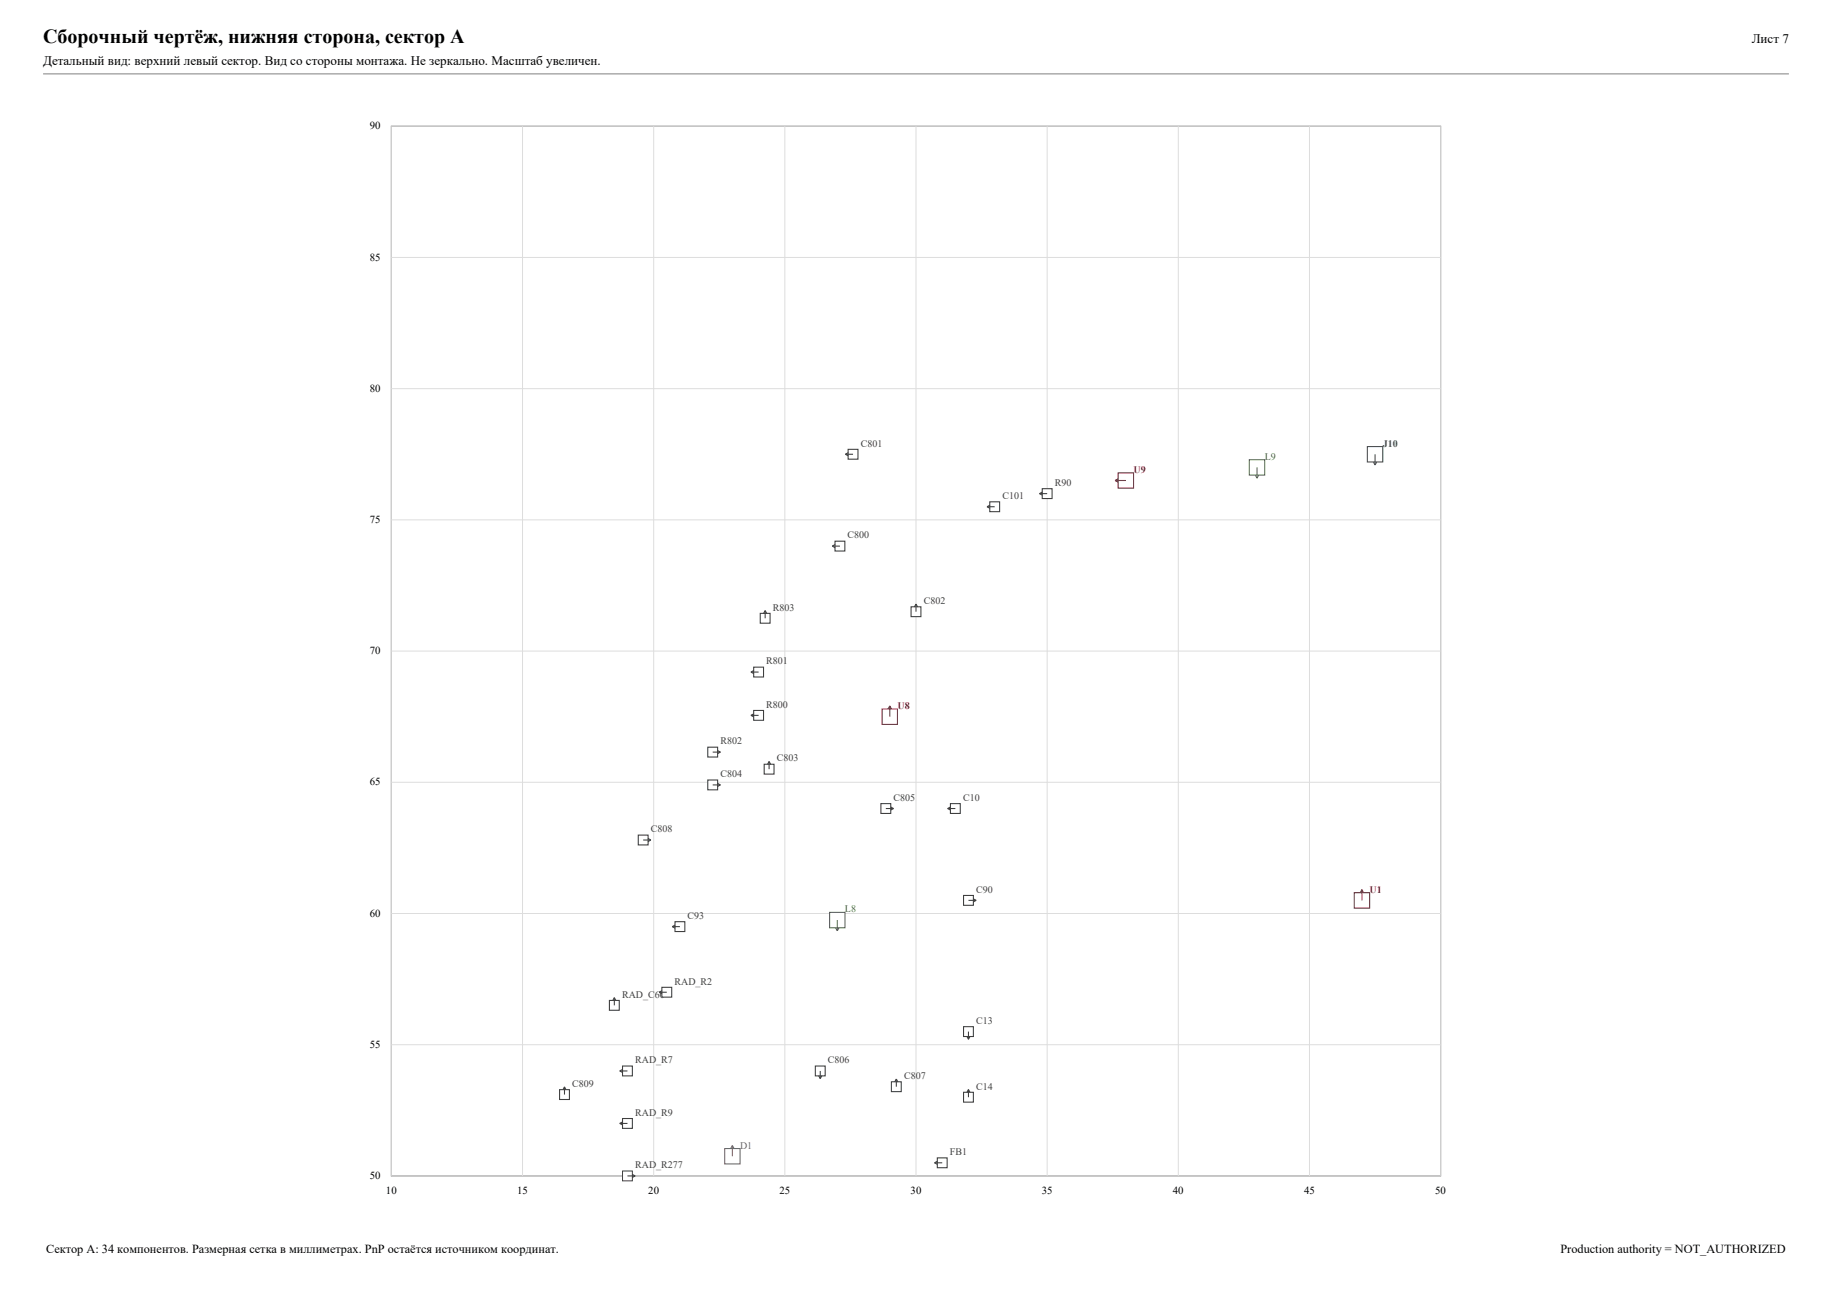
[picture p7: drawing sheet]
<svg xmlns="http://www.w3.org/2000/svg" width="420mm" height="297mm" viewBox="0 0 420 297" stroke-linecap="round" stroke-linejoin="round" font-family="sans-serif">
<path d="M9.9 16.9h400.2" fill="none" stroke="#808080" stroke-width=".23"/>
<path d="M89.7 28.9h240.6v240.6h-240.6z" fill="none" stroke="#606060" stroke-width=".23"/>
<g fill="none" stroke="#ddd" stroke-width=".23">
<path d="M89.7 28.9h240.6v240.6h-240.6zM119.8 28.9v240.6M149.9 28.9v240.6M179.9 28.9v240.6M210 28.9v240.6M240.1 28.9v240.6M270.1 28.9v240.6M300.2 28.9v240.6M89.7 59h240.6M89.7 89.1h240.6M89.7 119.1h240.6M89.7 149.2h240.6"/>
<path d="M89.7 179.3h240.6M89.7 209.3h240.6M89.7 239.4h240.6"/>
</g>
<path d="M142.7 268.4h2.3v2.2h-2.3z" fill-rule="evenodd" fill="#fff" stroke="#404040" stroke-width=".23"/>
<path d="M143.8 269.5h1.8M144.9 269.1l.7 .4M145.6 269.5l-.7 .4" fill="none" stroke="#404040" stroke-width=".25"/>
<path d="M214.9 265.3h2.2v2.3h-2.2z" fill-rule="evenodd" fill="#fff" stroke="#404040" stroke-width=".25"/>
<path d="M214.2 266.5h1.8M214.2 266.5l.7 .3M214.9 266.1l-.7 .4" fill="none" stroke="#404040" stroke-width=".25"/>
<path d="M166.1 263.2h3.6v3.5h-3.6z" fill-rule="evenodd" fill="#fff" stroke="#7030a0" stroke-width=".25"/>
<path d="M167.9 262.5v2.5M167.9 262.5l-.4 .7M167.9 262.5l.4 .7" fill="none" stroke="#7030a0" stroke-width=".25"/>
<path d="M142.7 256.3h2.3v2.3h-2.3z" fill-rule="evenodd" fill="#fff" stroke="#404040" stroke-width=".25"/>
<path d="M142.1 257.5h1.7M142.1 257.5l.7 .3M142.8 257.1l-.7 .4" fill="none" stroke="#404040" stroke-width=".25"/>
<path d="M220.9 250.3h2.3v2.3h-2.3z" fill-rule="evenodd" fill="#fff" stroke="#404040" stroke-width=".25"/>
<path d="M222 249.7v1.7M222 249.7l-.3 .7M222 249.7l.4 .7" fill="none" stroke="#404040" stroke-width=".25"/>
<path d="M128.3 249.7h2.2v2.3h-2.2z" fill-rule="evenodd" fill="#fff" stroke="#404040" stroke-width=".25"/>
<path d="M129.4 249.1v1.7M129.4 249.1l-.4 .7M129.4 249.1l.4 .7" fill="none" stroke="#404040" stroke-width=".25"/>
<path d="M204.4 247.9h2.2v2.3h-2.2z" fill-rule="evenodd" fill="#fff" stroke="#404040" stroke-width=".25"/>
<path d="M205.5 247.3v1.7M205.5 247.3l-.4 .7M205.5 247.3l.4 .7" fill="none" stroke="#404040" stroke-width=".25"/>
<path d="M142.7 244.3h2.3v2.3h-2.3z" fill-rule="evenodd" fill="#fff" stroke="#404040" stroke-width=".25"/>
<path d="M142.1 245.4h1.7M142.1 245.4l.7 .4M142.8 245.1l-.7 .3" fill="none" stroke="#404040" stroke-width=".25"/>
<path d="M186.9 244.3h2.3v2.3h-2.3z" fill-rule="evenodd" fill="#fff" stroke="#404040" stroke-width=".25"/>
<path d="M187.7 246.5l.3 .7M188 245.4v1.8M188.4 246.5l-.4 .7" fill="none" stroke="#404040" stroke-width=".25"/>
<path d="M220.9 235.3h2.3v2.2h-2.3z" fill-rule="evenodd" fill="#fff" stroke="#404040" stroke-width=".25"/>
<path d="M221.7 237.5l.3 .7M222 236.4v1.8M222.4 237.5l-.4 .7" fill="none" stroke="#404040" stroke-width=".25"/>
<path d="M139.7 229.3h2.3v2.2h-2.3z" fill-rule="evenodd" fill="#fff" stroke="#404040" stroke-width=".25"/>
<path d="M140.8 228.6v1.8M140.8 228.6l-.3 .7M140.8 228.6l.4 .7" fill="none" stroke="#404040" stroke-width=".25"/>
<path d="M151.7 226.3h2.3v2.2h-2.3z" fill-rule="evenodd" fill="#fff" stroke="#404040" stroke-width=".25"/>
<path d="M151.1 227.4h1.8M151.1 227.4l.7 .4M151.8 227l-.7 .4" fill="none" stroke="#404040" stroke-width=".25"/>
<path d="M154.7 211.2h2.3v2.3h-2.3z" fill-rule="evenodd" fill="#fff" stroke="#404040" stroke-width=".25"/>
<path d="M154.1 212.4h1.8M154.1 212.4l.7 .3M154.8 212l-.7 .4" fill="none" stroke="#404040" stroke-width=".25"/>
<path d="M190.2 209.1h3.5v3.5h-3.5z" fill-rule="evenodd" fill="#fff" stroke="#548235" stroke-width=".25"/>
<path d="M191.6 212.6l.4 .7M192 210.8v2.5M192.3 212.6l-.3 .7" fill="none" stroke="#548235" stroke-width=".25"/>
<path d="M220.9 205.2h2.3v2.3h-2.3z" fill-rule="evenodd" fill="#fff" stroke="#404040" stroke-width=".25"/>
<path d="M222 206.3h1.8M223.1 206l.7 .3M223.8 206.3l-.7 .4" fill="none" stroke="#404040" stroke-width=".25"/>
<path d="M310.5 204.6h3.5v3.5h-3.5z" fill-rule="evenodd" fill="#fff" stroke="#a61c1c" stroke-width=".25"/>
<path d="M312.2 203.9v2.4M312.2 203.9l-.3 .6M312.2 203.9l.4 .6" fill="none" stroke="#a61c1c" stroke-width=".25"/>
<path d="M146.3 191.4h2.3v2.2h-2.3z" fill-rule="evenodd" fill="#fff" stroke="#404040" stroke-width=".25"/>
<path d="M147.5 192.5h1.7M148.5 192.1l.7 .4M149.2 192.5l-.7 .4" fill="none" stroke="#404040" stroke-width=".25"/>
<path d="M202 184.2h2.2v2.2h-2.2z" fill-rule="evenodd" fill="#fff" stroke="#404040" stroke-width=".25"/>
<path d="M203.1 185.3h1.7M204.2 184.9l.6 .4M204.8 185.3l-.6 .4" fill="none" stroke="#404040" stroke-width=".25"/>
<path d="M217.9 184.2h2.2v2.2h-2.2z" fill-rule="evenodd" fill="#fff" stroke="#404040" stroke-width=".25"/>
<path d="M217.3 185.3h1.7M217.3 185.3l.6 .4M217.9 184.9l-.6 .4" fill="none" stroke="#404040" stroke-width=".25"/>
<path d="M162.3 178.7h2.2v2.3h-2.2z" fill-rule="evenodd" fill="#fff" stroke="#404040" stroke-width=".25"/>
<path d="M163.4 179.9h1.8M164.5 179.5l.7 .4M165.2 179.9l-.7 .3" fill="none" stroke="#404040" stroke-width=".25"/>
<path d="M175.2 175.1h2.3v2.3h-2.3z" fill-rule="evenodd" fill="#fff" stroke="#404040" stroke-width=".25"/>
<path d="M176.3 174.5v1.8M176.3 174.5l-.3 .7M176.3 174.5l.4 .7" fill="none" stroke="#404040" stroke-width=".25"/>
<path d="M162.3 171.2h2.2v2.3h-2.2z" fill-rule="evenodd" fill="#fff" stroke="#404040" stroke-width=".25"/>
<path d="M163.4 172.4h1.8M164.5 172l.7 .4M165.2 172.4l-.7 .3" fill="none" stroke="#404040" stroke-width=".25"/>
<path d="M202.2 162.5h3.5v3.5h-3.5z" fill-rule="evenodd" fill="#fff" stroke="#a61c1c" stroke-width=".25"/>
<path d="M204 161.8v2.4M204 161.8l-.4 .7M204 161.8l.4 .7" fill="none" stroke="#a61c1c" stroke-width=".25"/>
<path d="M172.8 162.8h2.2v2.3h-2.2z" fill-rule="evenodd" fill="#fff" stroke="#404040" stroke-width=".25"/>
<path d="M172.2 163.9h1.7M172.2 163.9l.6 .4M172.8 163.6l-.6 .3" fill="none" stroke="#404040" stroke-width=".25"/>
<path d="M172.8 152.9h2.2v2.2h-2.2z" fill-rule="evenodd" fill="#fff" stroke="#404040" stroke-width=".25"/>
<path d="M172.2 154h1.7M172.2 154l.6 .4M172.8 153.6l-.6 .4" fill="none" stroke="#404040" stroke-width=".25"/>
<path d="M174.3 140.6h2.2v2.2h-2.2z" fill-rule="evenodd" fill="#fff" stroke="#404040" stroke-width=".25"/>
<path d="M175.4 139.9v1.8M175.4 139.9l-.4 .7M175.4 139.9l.4 .7" fill="none" stroke="#404040" stroke-width=".25"/>
<path d="M208.9 139.1h2.2v2.2h-2.2z" fill-rule="evenodd" fill="#fff" stroke="#404040" stroke-width=".25"/>
<path d="M210 138.4v1.8M210 138.4l-.4 .7M210 138.4l.4 .7" fill="none" stroke="#404040" stroke-width=".25"/>
<path d="M191.4 124h2.3v2.3h-2.3z" fill-rule="evenodd" fill="#fff" stroke="#404040" stroke-width=".25"/>
<path d="M190.8 125.1h1.8M190.8 125.1l.7 .4M191.5 124.8l-.7 .3" fill="none" stroke="#404040" stroke-width=".25"/>
<path d="M226.9 115h2.3v2.3h-2.3z" fill-rule="evenodd" fill="#fff" stroke="#404040" stroke-width=".25"/>
<path d="M226.3 116.1h1.7M226.3 116.1l.7 .4M227 115.8l-.7 .3" fill="none" stroke="#404040" stroke-width=".25"/>
<path d="M238.9 112h2.3v2.3h-2.3z" fill-rule="evenodd" fill="#fff" stroke="#404040" stroke-width=".25"/>
<path d="M238.3 113.1h1.8M238.3 113.1l.7 .4M239 112.8l-.7 .3" fill="none" stroke="#404040" stroke-width=".25"/>
<path d="M256.3 108.4h3.6v3.5h-3.6z" fill-rule="evenodd" fill="#fff" stroke="#a61c1c" stroke-width=".25"/>
<path d="M255.6 110.1h2.5M255.6 110.1l.7 .4M256.3 109.7l-.7 .4" fill="none" stroke="#a61c1c" stroke-width=".25"/>
<path d="M286.4 105.3h3.5v3.6h-3.5z" fill-rule="evenodd" fill="#fff" stroke="#548235" stroke-width=".25"/>
<path d="M287.8 108.9l.4 .7M288.2 107.1v2.5M288.6 108.9l-.4 .7" fill="none" stroke="#548235" stroke-width=".25"/>
<path d="M194.4 103h2.3v2.2h-2.3z" fill-rule="evenodd" fill="#fff" stroke="#404040" stroke-width=".25"/>
<path d="M193.8 104.1h1.8M193.8 104.1l.7 .4M194.5 103.7l-.7 .4" fill="none" stroke="#404040" stroke-width=".25"/>
<path d="M313.5 102.3h3.5v3.6h-3.5z" fill-rule="evenodd" fill="#fff" stroke="#1f4e78" stroke-width=".25"/>
<path d="M314.9 105.9l.3 .7M315.2 104.1v2.5M315.6 105.9l-.4 .7" fill="none" stroke="#1f4e78" stroke-width=".25"/>
<text font-size="4.6" x="9.9" y="9.9">Сборочный чертёж, нижняя сторона, сектор A</text>
<g font-size="3">
<text x="401.6" y="9.9">Лист 7</text>
<text x="9.9" y="14.8">Детальный вид: верхний левый сектор. Вид со стороны монтажа. Не зеркально. Масштаб увеличен.</text>
</g>
<g font-size="2.8">
<text x="10.6" y="287.1">Сектор A: 34 компонентов. Размерная сетка в миллиметрах. PnP остаётся источником координат.</text>
<text x="357.7" y="287.1">Production authority = NOT_AUTHORIZED</text>
</g>
<g font-size="2.5">
<text x="84.8" y="29.6">90</text>
<text x="84.8" y="59.7">85</text>
<text x="84.8" y="89.8">80</text>
<text x="84.8" y="119.8">75</text>
<text x="84.8" y="149.9">70</text>
<text x="84.8" y="180">65</text>
<text x="84.8" y="210.1">60</text>
<text x="84.8" y="240.1">55</text>
<text x="84.8" y="270.2">50</text>
<text x="88.5" y="273.7">10</text>
<text x="118.6" y="273.7">15</text>
<text x="148.6" y="273.7">20</text>
<text x="178.7" y="273.7">25</text>
<text x="208.8" y="273.7">30</text>
<text x="238.8" y="273.7">35</text>
<text x="268.9" y="273.7">40</text>
<text x="299" y="273.7">45</text>
<text x="329" y="273.7">50</text>
</g>
<g font-size="2.3" fill="#404040">
<text x="197.3" y="102.3">C801</text>
<text x="241.8" y="111.4">R90</text>
<text x="229.8" y="114.4">C101</text>
<text x="194.3" y="123.4">C800</text>
<text x="177.2" y="139.9">R803</text>
<text x="211.8" y="138.4">C802</text>
<text x="175.7" y="152.3">R801</text>
<text x="175.7" y="162.2">R800</text>
<text x="165.2" y="170.6">R802</text>
<text x="165.2" y="178.1">C804</text>
<text x="178.1" y="174.5">C803</text>
<text x="204.8" y="183.5">C805</text>
<text x="220.8" y="183.5">C10</text>
<text x="149.2" y="190.7">C808</text>
<text x="223.8" y="204.6">C90</text>
<text x="157.6" y="210.6">C93</text>
<text x="154.6" y="225.6">RAD_R2</text>
<text x="142.6" y="228.6">RAD_C60</text>
<text x="223.8" y="234.6">C13</text>
<text x="145.6" y="243.7">RAD_R7</text>
<text x="189.8" y="243.7">C806</text>
<text x="131.2" y="249.1">C809</text>
<text x="207.3" y="247.3">C807</text>
<text x="223.8" y="249.7">C14</text>
<text x="145.6" y="255.7">RAD_R9</text>
<text x="145.6" y="267.7">RAD_R277</text>
<text x="217.8" y="264.7">FB1</text>
</g>
<g font-size="2.3" fill="#548235">
<text x="289.9" y="105.3">L9</text>
<text x="193.7" y="209.1">L8</text>
</g>
<text font-size="2.3" fill="#1f4e78" x="317" y="102.3">J10</text>
<g font-size="2.3" fill="#a61c1c">
<text x="259.9" y="108.4">U9</text>
<text x="205.7" y="162.5">U8</text>
<text x="314" y="204.6">U1</text>
</g>
<text font-size="2.3" fill="#7030a0" x="169.7" y="263.2">D1</text>
</svg>
